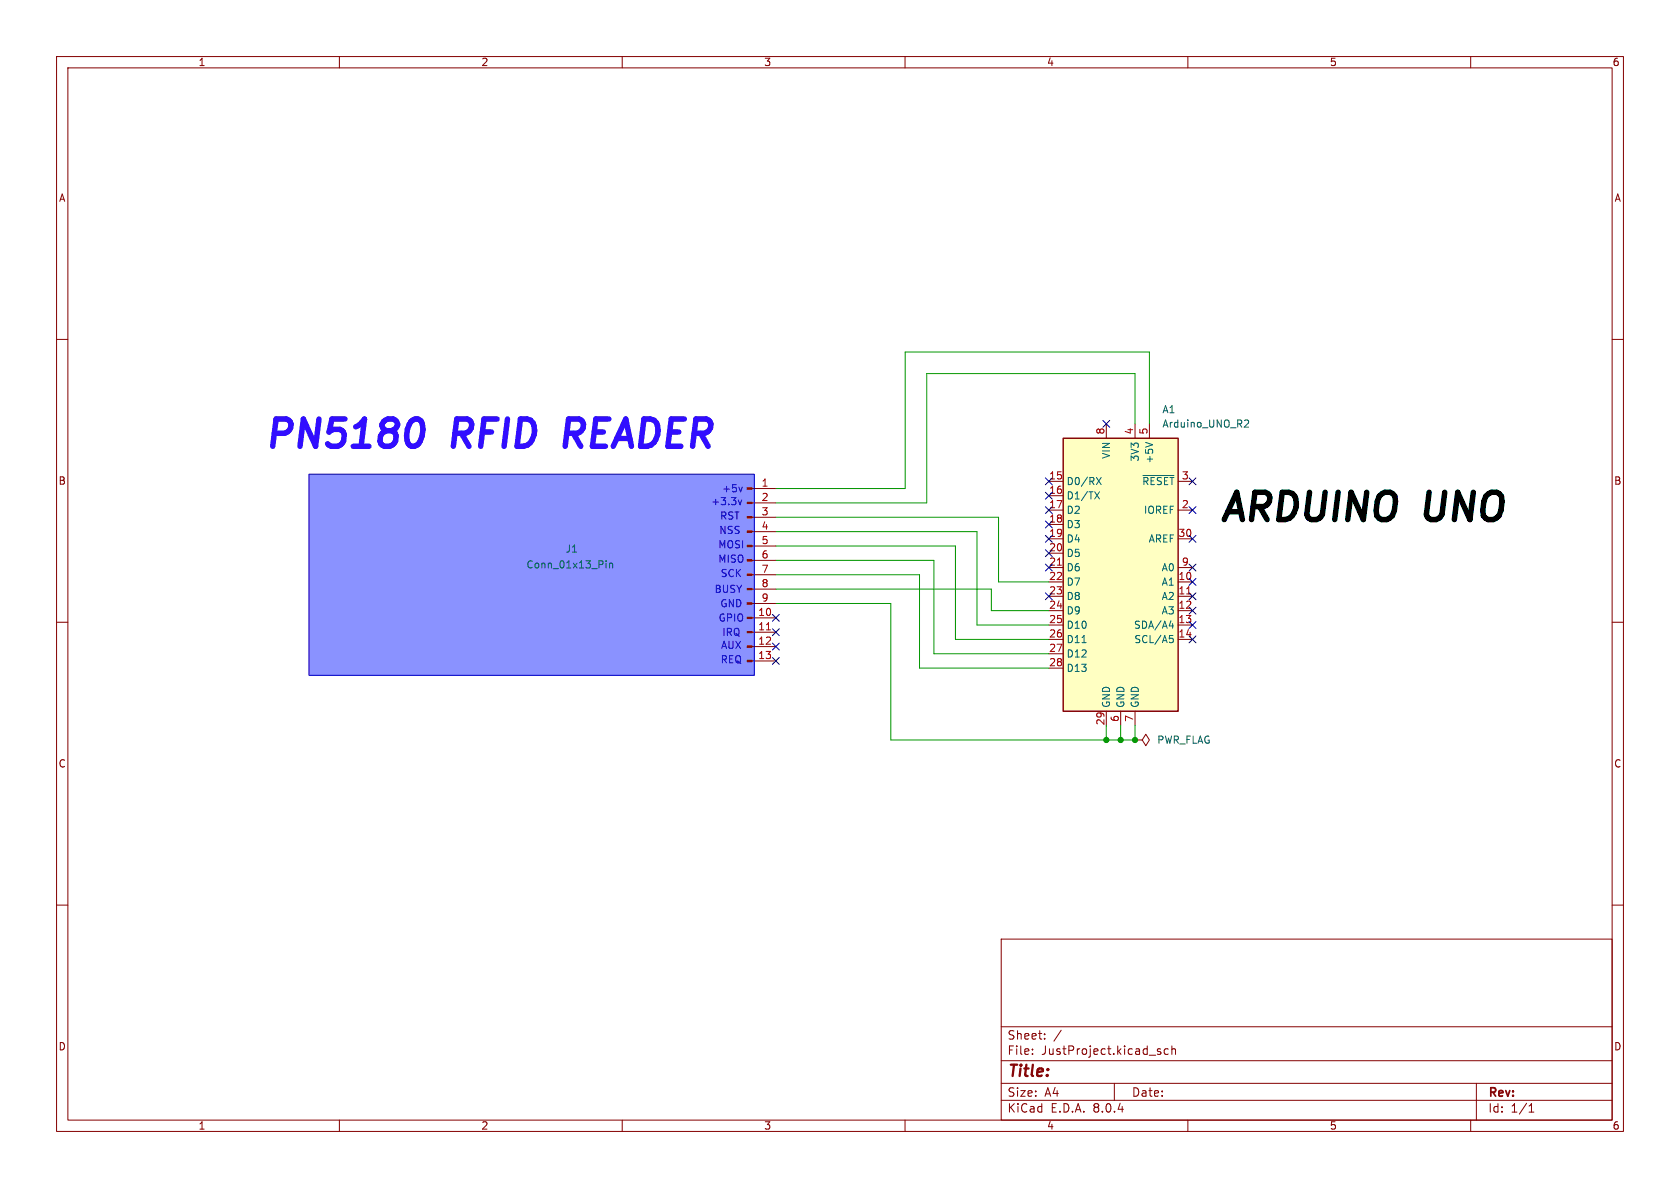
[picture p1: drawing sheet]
<svg xmlns="http://www.w3.org/2000/svg" width="297mm" height="210mm" viewBox="0 0 297 210" stroke-linecap="round" stroke-linejoin="round" font-family="sans-serif">
<g fill="none" stroke="#840000" stroke-width=".18">
<path d="M10 10h277v190h-277zM12 12h273v186h-273zM60 10v2M110 10v2M160 10v2M210 10v2M260 10v2M10 60h2M285 60h2M10 110h2M285 110h2M10 160h2"/>
<path d="M285 160h2M177 166h108v32h-108zM60 198v2M110 198v2M160 198v2M177 194.5h108M177 191.5h108M177 187.5h108M177 181.5h108M182.5 186.3v.1M182.5 185.5v.1M184.7 183.6v.1"/>
<path d="M184.7 182.8v.1M187.6 182.1l-1.3 2M197 191.5v3M204.8 185.9l.4 .1v.2l-.2 .2h-.3M204.8 185.4l.4 .1M206.5 185.5l-.4-.1-.3 .3v.4l.2 .2h.5M207.2 185.5l.2-.1 .3 .1 .1 .9M207.2 184.9v1.5M210 198v2M260 198v2M261 191.5v6.5M270.3 196.6h.9"/>
<path d="M270.3 195.5l.4-.4v1.5"/>
</g>
<path d="M54.6 83.8h78.7v35.6h-78.7z" fill="#8a92ff"/>
<g fill="none" stroke="#840000" stroke-width=".18">
<path d="M132.9 99.1h4.3M132.9 96.5h4.3M132.9 94h4.3M132.9 91.4h4.3M132.9 88.9h4.3M132.9 86.4h4.3M132.9 116.8h4.3M132.9 114.3h4.3M132.9 111.8h4.3M132.9 109.2h4.3M132.9 106.7h4.3M132.9 104.1h4.3"/>
<path d="M132.9 101.6h4.3M200.7 130.8h1.2l.7-1 .6 1-.6 1-.7-1M200.7 130.8h.1"/>
</g>
<g fill="#840000" stroke="#840000" stroke-width=".18">
<path d="M132.1 116.7h.8v.3h-.8z"/>
<path d="M132.1 114.2h.8v.2h-.8z"/>
<path d="M132.1 111.6h.8v.3h-.8z"/>
<path d="M132.1 109.1h.8v.2h-.8z"/>
<path d="M132.1 106.6h.8v.2h-.8z"/>
<path d="M132.1 104h.8v.3h-.8z"/>
<path d="M132.1 101.5h.8v.2h-.8z"/>
<path d="M132.1 98.9h.8v.3h-.8z"/>
<path d="M132.1 96.4h.8v.2h-.8z"/>
<path d="M132.1 93.9h.8v.2h-.8z"/>
<path d="M132.1 91.3h.8v.3h-.8z"/>
<path d="M132.1 88.8h.8v.2h-.8z"/>
<path d="M132.1 86.2h.8v.3h-.8z"/>
</g>
<path d="M135.5 111.3h.7" fill="none" stroke="#a90000" stroke-width=".18"/>
<path d="M107.2 99.1v.2M107.2 99.6v.8M107.8 99.6v.8M107.8 99.7l.1-.1h.3l.1 .8" fill="none" stroke="#006464" stroke-width=".18"/>
<path d="M188 77.5h20.3v48.2h-20.3z" fill="#ffffc2"/>
<path d="M188 77.5h20.3v48.2h-20.3z" fill="none" stroke="#840000" stroke-width=".25"/>
<g fill="none" stroke="#840000" stroke-width=".18">
<path d="M195.6 74.9v2.6M200.7 74.9v2.6M203.2 74.9v2.6M185.4 85.1h2.6M185.4 87.6h2.6M185.4 90.2h2.6M185.4 92.7h2.6M185.4 95.3h2.6M185.4 97.8h2.6M208.3 85.1h2.5M208.3 90.2h2.5M208.3 95.3h2.5"/>
<path d="M185.4 102.9h2.6M185.4 105.4h2.6M185.4 108h2.6M185.4 110.5h2.6M185.4 113h2.6M185.4 100.3h2.6M185.4 115.6h2.6M185.4 118.1h2.6M208.3 102.9h2.5M208.3 105.4h2.5M208.3 108h2.5M208.3 110.5h2.5"/>
<path d="M208.3 113h2.5M208.3 100.3h2.5M195.6 125.7v2.6M198.1 125.7v2.6M200.7 125.7v2.6"/>
</g>
<path d="M186.9 99.9h.8M209.8 105h.7" fill="none" stroke="#a90000" stroke-width=".18"/>
<path d="M202.5 78.2l1.3 .4M220.1 74.3l.4-.1 .2 .4-.7 .9h.7M193.5 86.9l.9 1.3M193.8 84.4l.9 1.3M194.4 86.9l-.9 1.3M194.7 84.4l-.9 1.3M202.1 84h5.4M191.3 113.6h.7M206.7 110.6h.8M206.8 112.3h.6M206.9 112.8h.3l.2 .3-.1 .4-.4 .1M207.3 110.2v.9" fill="none" stroke="#006464" stroke-width=".18"/>
<path d="M54.6 83.8h78.7v35.6h-78.7zM130.5 88.4l.3 .8 .3-.8M131.2 86.1l-.3 .8" fill="none" stroke="#0000c2" stroke-width=".18"/>
<path d="M72.9 74.3a1.06 1.06 0 0 1 1.8 .7 4 4 0 0 1-1 3.7l-.4 .2h-.5" fill="none" stroke="#310dff" stroke-width=".97"/>
<path d="M200.7 74.9v-8.9h-36.9v22.9h-26.6M203.2 74.9v-12.7h-43.2v24.2h-22.8M137.2 99.1h27.9v16.5h20.3M137.2 96.5h31.7v16.5h16.5M137.2 91.4h39.3v11.5h8.9M137.2 94h35.5v16.5h12.7M137.2 106.7h20.3v24.1h43.2v-2.5M137.2 104.1h38.1v3.9h10.1M137.2 101.6h25.4v16.5h22.8M195.6 128.3v2.5M198.1 128.3v2.5" fill="none" stroke="#009600" stroke-width=".18"/>
<g fill="none" stroke="#000084" stroke-width=".18">
<path d="M195 74.3l1.2 1.2M196.2 74.3l-1.2 1.2M184.8 84.5l1.2 1.2M184.8 92.1l1.2 1.2M184.8 89.6l1.2 1.2M184.8 97.2l1.2 1.2M184.8 99.7l1.2 1.2M184.8 87l1.2 1.2M184.8 94.6l1.2 1.3M186 84.5l-1.2 1.2M186 92.1l-1.2 1.2M186 89.6l-1.2 1.2"/>
<path d="M186 97.2l-1.2 1.2M186 99.7l-1.2 1.2M186 87l-1.2 1.2M186 94.6l-1.2 1.3M210.2 84.5l1.2 1.2M210.2 99.7l1.2 1.2M210.2 94.6l1.2 1.3M210.2 89.6l1.2 1.2M211.4 84.5l-1.2 1.2M211.4 99.7l-1.2 1.2M211.4 94.6l-1.2 1.3M211.4 89.6l-1.2 1.2"/>
<path d="M136.6 108.6l1.2 1.2M136.6 111.2l1.2 1.2M136.6 113.7l1.2 1.2M136.6 116.2l1.2 1.2M137.8 108.6l-1.2 1.2M137.8 111.2l-1.2 1.2M137.8 113.7l-1.2 1.2M137.8 116.2l-1.2 1.2M184.8 104.8l1.2 1.2M186 104.8l-1.2 1.2M210.2 112.4l1.2 1.2M210.2 109.9l1.2 1.2"/>
<path d="M210.2 107.3l1.2 1.3M210.2 104.8l1.2 1.2M210.2 102.3l1.2 1.2M211.4 112.4l-1.2 1.2M211.4 109.9l-1.2 1.2M211.4 107.3l-1.2 1.3M211.4 104.8l-1.2 1.2M211.4 102.3l-1.2 1.2"/>
</g>
<g fill="#009600" stroke="#009600" stroke-width=".18">
<circle cx="195.6" cy="130.8" r=".46"/>
<circle cx="200.7" cy="130.8" r=".46"/>
<circle cx="198.1" cy="130.8" r=".46"/>
</g>
<g font-size="6.7" fill="#310dff">
<text x="46.1" y="80.6">PN5180</text>
<text x="80" y="80.6">RFID</text>
<text x="101.7" y="80.6">READER</text>
</g>
<g font-size="6.7">
<text x="215" y="93.5">ARDUINO</text>
<text x="251.9" y="93.5">UNO</text>
</g>
<text font-size="2.8" fill="#840000" x="178" y="190.9">Title:</text>
<g font-size="2.1" fill="#840000">
<text x="178" y="184">Sheet:</text>
<text x="178" y="186.7">File:</text>
<text x="184.1" y="186.7">JustProject.kicad_sch</text>
<text x="178" y="196.9">KiCad</text>
<text x="178" y="194.1">Size:</text>
<text x="184.7" y="194.1">A4</text>
<text x="185.7" y="196.9">E.D.A.</text>
<text x="193.3" y="196.9">8.0.4</text>
<text x="200" y="194.1">Date:</text>
<text x="263" y="194.3">Rev:</text>
<text x="263" y="196.9">Id:</text>
<text x="267.1" y="196.9">1/1</text>
</g>
<g font-size="1.8" fill="#840000">
<text x="35" y="11.9">1</text>
<text x="85" y="11.9">2</text>
<text x="135" y="11.9">3</text>
<text x="185" y="11.9">4</text>
<text x="235" y="11.9">5</text>
<text x="285" y="11.9">6</text>
<text x="10.3" y="35.9">A</text>
<text x="285.3" y="35.9">A</text>
<text x="10.3" y="85.9">B</text>
<text x="285.3" y="85.9">B</text>
<text x="10.3" y="135.9">C</text>
<text x="285.3" y="135.9">C</text>
<text x="10.3" y="185.9">D</text>
<text x="285.3" y="185.9">D</text>
<text x="35" y="199.9">1</text>
<text x="85" y="199.9">2</text>
<text x="135" y="199.9">3</text>
<text x="185" y="199.9">4</text>
<text x="235" y="199.9">5</text>
<text x="285" y="199.9">6</text>
</g>
<g font-size="1.8" fill="#a90000">
<text x="195.3" y="76.9" transform="rotate(-90 195.3 76.9)">8</text>
<text x="200.4" y="76.9" transform="rotate(-90 200.4 76.9)">4</text>
<text x="202.9" y="76.9" transform="rotate(-90 202.9 76.9)">5</text>
<text x="134.5" y="86.1">1</text>
<text x="134.5" y="88.6">2</text>
<text x="185.4" y="84.8">15</text>
<text x="185.4" y="87.4">16</text>
<text x="185.4" y="89.9">17</text>
<text x="208.8" y="89.9">2</text>
<text x="208.8" y="84.8">3</text>
<text x="134.5" y="91.2">3</text>
<text x="134.5" y="93.7">4</text>
<text x="185.4" y="92.5">18</text>
<text x="185.4" y="95">19</text>
<text x="208.2" y="95">30</text>
<text x="134.5" y="96.3">5</text>
<text x="134.5" y="98.8">6</text>
<text x="134.5" y="101.3">7</text>
<text x="185.4" y="97.5">20</text>
<text x="185.4" y="100.1">21</text>
<text x="208.8" y="100.1">9</text>
<text x="134.5" y="103.9">8</text>
<text x="134.5" y="106.4">9</text>
<text x="185.4" y="102.6">22</text>
<text x="185.4" y="105.2">23</text>
<text x="185.4" y="107.7">24</text>
<text x="208.2" y="102.6">10</text>
<text x="208.2" y="105.2">11</text>
<text x="208.2" y="107.7">12</text>
<text x="133.9" y="109">10</text>
<text x="133.9" y="111.5">11</text>
<text x="185.4" y="110.2">25</text>
<text x="185.4" y="112.8">26</text>
<text x="208.2" y="110.2">13</text>
<text x="208.2" y="112.8">14</text>
<text x="133.9" y="114">12</text>
<text x="133.9" y="116.6">13</text>
<text x="185.4" y="115.3">27</text>
<text x="185.4" y="117.9">28</text>
<text x="195.3" y="128.3" transform="rotate(-90 195.3 128.3)">29</text>
<text x="197.9" y="127.7" transform="rotate(-90 197.9 127.7)">6</text>
<text x="200.4" y="127.7" transform="rotate(-90 200.4 127.7)">7</text>
</g>
<g font-size="1.8" fill="#006464">
<text x="205.4" y="73.3">A1</text>
<text x="205.4" y="75.8">Arduino_UNO_R2</text>
<text x="196.4" y="81.2" transform="rotate(-90 196.4 81.2)">VIN</text>
<text x="201.5" y="81.7" transform="rotate(-90 201.5 81.7)">3V3</text>
<text x="204.1" y="82.1" transform="rotate(-90 204.1 82.1)">+5V</text>
<text x="188.5" y="86">D0/RX</text>
<text x="188.5" y="88.5">D1/TX</text>
<text x="201.8" y="86">~{RESET}</text>
<text x="188.5" y="91">D2</text>
<text x="188.5" y="93.6">D3</text>
<text x="202.1" y="91">IOREF</text>
<text x="93" y="100.7">Conn_01x13_Pin</text>
<text x="99.9" y="97.9">J1</text>
<text x="188.5" y="96.1">D4</text>
<text x="188.5" y="98.7">D5</text>
<text x="188.5" y="101.2">D6</text>
<text x="203" y="96.1">AREF</text>
<text x="205.3" y="101.2">A0</text>
<text x="188.5" y="103.7">D7</text>
<text x="188.5" y="106.3">D8</text>
<text x="205.3" y="103.7">A1</text>
<text x="205.3" y="106.3">A2</text>
<text x="188.5" y="108.8">D9</text>
<text x="188.5" y="111.4">D10</text>
<text x="188.5" y="113.9">D11</text>
<text x="200.4" y="111.4">SDA/A4</text>
<text x="200.4" y="113.9">SCL/A5</text>
<text x="205.3" y="108.8">A3</text>
<text x="188.5" y="116.4">D12</text>
<text x="188.5" y="119">D13</text>
<text x="196.4" y="125.2" transform="rotate(-90 196.4 125.2)">GND</text>
<text x="199" y="125.2" transform="rotate(-90 199 125.2)">GND</text>
<text x="201.5" y="125.2" transform="rotate(-90 201.5 125.2)">GND</text>
<text x="204.5" y="131.7">PWR_FLAG</text>
</g>
<g font-size="1.8" fill="#0000c2">
<text x="125.6" y="89.5">+3.3v</text>
<text x="127.6" y="87.2">+5v</text>
<text x="127.1" y="94.6">NSS</text>
<text x="127.2" y="92.1">RST</text>
<text x="126.9" y="97.1">MOSI</text>
<text x="126.9" y="99.7">MISO</text>
<text x="126.2" y="105">BUSY</text>
<text x="127.2" y="107.5">GND</text>
<text x="127.3" y="102.2">SCK</text>
<text x="126.9" y="110.1">GPIO</text>
<text x="127.6" y="112.6">IRQ</text>
<text x="127.3" y="117.5">REQ</text>
<text x="127.4" y="114.9">AUX</text>
</g>
</svg>
